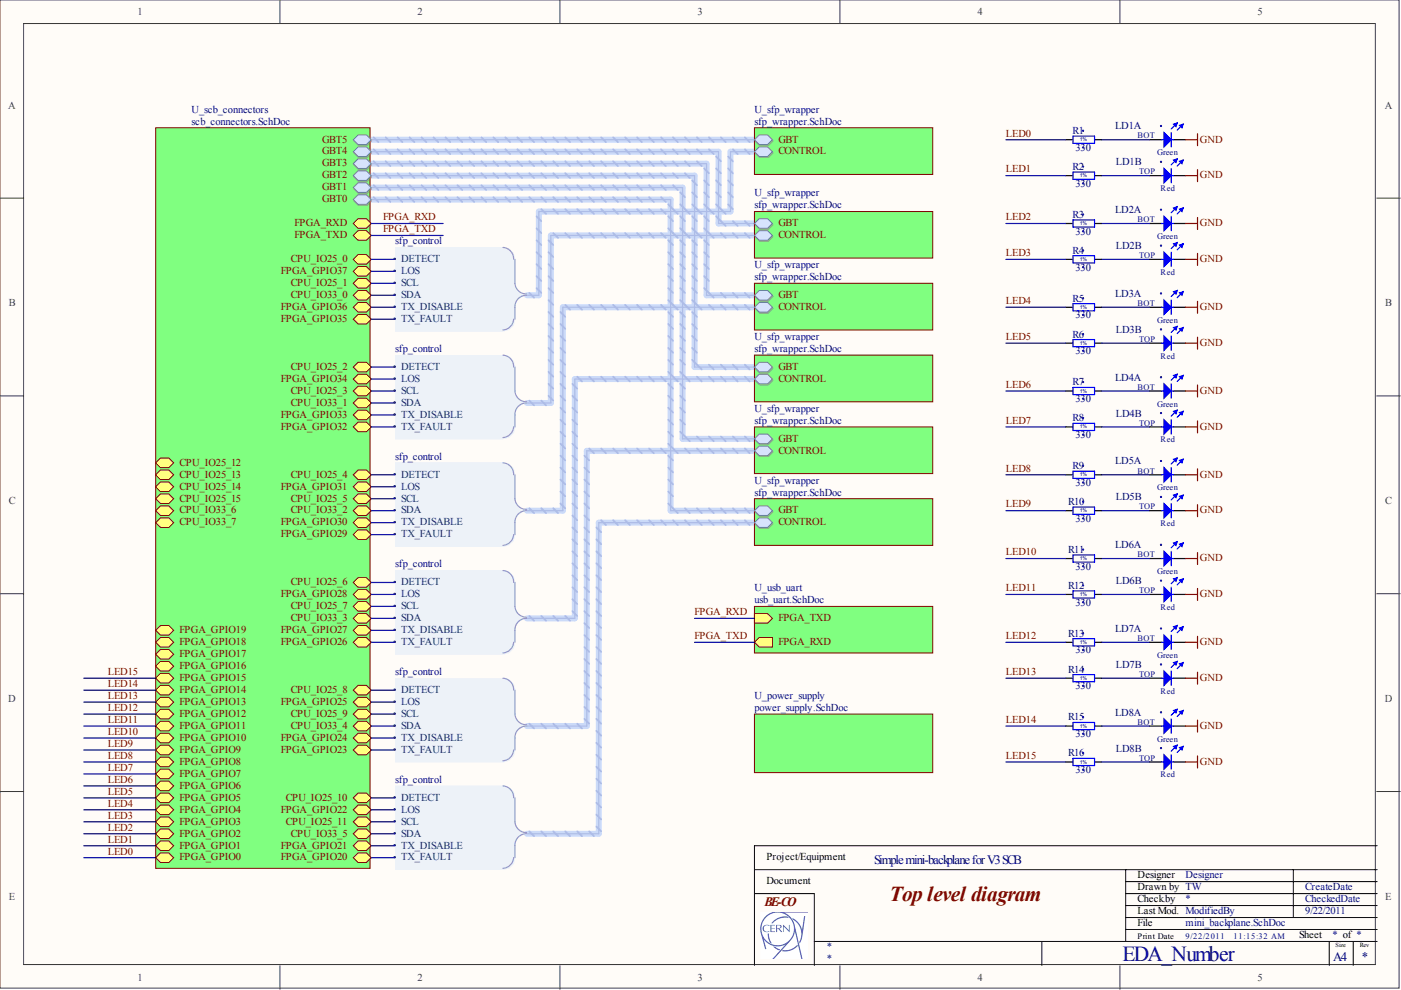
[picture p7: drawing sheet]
# Altium project mini_backplane_simple.PrjPcb
Projet: Simple mini-backplane for V3 SCB; DivGrp: BE-CO
1 sheet, 24 parts. Net scope: hierarchical (ports join the sheet entries above them; power ports are global).
Board file: mini_backplane.PcbDoc

## Sheet mini_backplane.SchDoc: Top level diagram
size 297 x 209 mm; DrawnBy: TW; Engineer: TW

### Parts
LD1  Red/Green  [LED_DIALIGHT_571-0112-100F]  (value not drawn)  (parts A,B of 2)
LD2  Red/Green  [LED_DIALIGHT_571-0112-100F]  (value not drawn)  (parts A,B of 2)
LD3  Red/Green  [LED_DIALIGHT_571-0112-100F]  (value not drawn)  (parts A,B of 2)
LD4  Red/Green  [LED_DIALIGHT_571-0112-100F]  (value not drawn)  (parts A,B of 2)
LD5  Red/Green  [LED_DIALIGHT_571-0112-100F]  (value not drawn)  (parts A,B of 2)
LD6  Red/Green  [LED_DIALIGHT_571-0112-100F]  (value not drawn)  (parts A,B of 2)
LD7  Red/Green  [LED_DIALIGHT_571-0112-100F]  (value not drawn)  (parts A,B of 2)
LD8  Red/Green  [LED_DIALIGHT_571-0112-100F]  (value not drawn)  (parts A,B of 2)
R1  330  [RESC1608X55N]
R2  330  [RESC1608X55N]
R3  330  [RESC1608X55N]
R4  330  [RESC1608X55N]
R5  330  [RESC1608X55N]
R6  330  [RESC1608X55N]
R7  330  [RESC1608X55N]
R8  330  [RESC1608X55N]
R9  330  [RESC1608X55N]
R10  330  [RESC1608X55N]
R11  330  [RESC1608X55N]
R12  330  [RESC1608X55N]
R13  330  [RESC1608X55N]
R14  330  [RESC1608X55N]
R15  330  [RESC1608X55N]
R16  330  [RESC1608X55N]

### Sub-sheets
U_power_supply = power_supply.SchDoc (file not in this document): no entries
U_scb_connectors = scb_connectors.SchDoc (file not in this document): FPGA_GPIO0 (bidir), FPGA_GPIO1 (bidir), FPGA_GPIO2 (bidir), FPGA_GPIO3 (bidir), FPGA_GPIO4 (bidir), FPGA_GPIO5 (bidir), FPGA_GPIO6 (bidir), FPGA_GPIO7 (bidir), FPGA_GPIO8 (bidir), FPGA_GPIO9 (bidir), FPGA_GPIO10 (bidir), FPGA_GPIO11 (bidir), FPGA_GPIO12 (bidir), FPGA_GPIO13 (bidir), FPGA_GPIO14 (bidir), FPGA_GPIO15 (bidir), FPGA_GPIO16 (bidir), FPGA_GPIO17 (bidir), FPGA_GPIO18 (bidir), FPGA_GPIO19 (bidir), FPGA_GPIO20 (bidir), FPGA_GPIO21 (bidir), FPGA_GPIO22 (bidir), FPGA_GPIO23 (bidir), FPGA_GPIO24 (bidir), FPGA_GPIO25 (bidir), FPGA_GPIO26 (bidir), FPGA_GPIO27 (bidir), FPGA_GPIO28 (bidir), FPGA_GPIO29 (bidir), FPGA_GPIO30 (bidir), FPGA_GPIO31 (bidir), FPGA_GPIO32 (bidir), FPGA_GPIO33 (bidir), FPGA_GPIO34 (bidir), FPGA_GPIO35 (bidir), FPGA_GPIO36 (bidir), FPGA_GPIO37 (bidir), GBT1 (harness sfp_gbit), GBT2 (harness sfp_gbit), GBT4 (harness sfp_gbit), GBT5 (harness sfp_gbit), FPGA_RXD (bidir), FPGA_TXD (bidir), GBT0 (harness sfp_gbit), GBT3 (harness sfp_gbit), CPU_IO25_0 (bidir), CPU_IO25_1 (bidir), CPU_IO25_2 (bidir), CPU_IO25_3 (bidir), CPU_IO25_4 (bidir), CPU_IO25_5 (bidir), CPU_IO25_6 (bidir), CPU_IO25_7 (bidir), CPU_IO25_8 (bidir), CPU_IO25_9 (bidir), CPU_IO25_10 (bidir), CPU_IO25_11 (bidir), CPU_IO25_12 (bidir), CPU_IO25_13 (bidir), CPU_IO25_14 (bidir), CPU_IO25_15 (bidir), CPU_IO33_0 (bidir), CPU_IO33_1 (bidir), CPU_IO33_2 (bidir), CPU_IO33_3 (bidir), CPU_IO33_4 (bidir), CPU_IO33_5 (bidir), CPU_IO33_6 (bidir), CPU_IO33_7 (bidir)
U_sfp_wrapper = sfp_wrapper.SchDoc (file not in this document): GBT (harness sfp_gbit), CONTROL (harness sfp_control)
U_sfp_wrapper = sfp_wrapper.SchDoc (file not in this document): GBT (harness sfp_gbit), CONTROL (harness sfp_control)
U_sfp_wrapper = sfp_wrapper.SchDoc (file not in this document): GBT (harness sfp_gbit), CONTROL (harness sfp_control)
U_sfp_wrapper = sfp_wrapper.SchDoc (file not in this document): GBT (harness sfp_gbit), CONTROL (harness sfp_control)
U_sfp_wrapper = sfp_wrapper.SchDoc (file not in this document): GBT (harness sfp_gbit), CONTROL (harness sfp_control)
U_sfp_wrapper = sfp_wrapper.SchDoc (file not in this document): GBT (harness sfp_gbit), CONTROL (harness sfp_control)
U_usb_uart = usb_uart.SchDoc (file not in this document): FPGA_RXD (out), FPGA_TXD (in)

### Harnesses
sfp_control: DETECT, LOS, SCL, SDA, TX_DISABLE, TX_FAULT

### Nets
GND: LD1.1(C) LD1.3(C) LD2.1(C) LD2.3(C) LD3.1(C) LD3.3(C) LD4.1(C) LD4.3(C) LD5.1(C) LD5.3(C) LD6.1(C) LD6.3(C) LD7.1(C) LD7.3(C) LD8.1(C) LD8.3(C)
FPGA_RXD: sheet U_scb_connectors/FPGA_RXD, sheet U_usb_uart/FPGA_TXD
FPGA_TXD: sheet U_scb_connectors/FPGA_TXD, sheet U_usb_uart/FPGA_RXD
LED0: R1.1 ; sheet U_scb_connectors/FPGA_GPIO0
LED1: R2.1 ; sheet U_scb_connectors/FPGA_GPIO1
LED2: R3.1 ; sheet U_scb_connectors/FPGA_GPIO2
LED3: R4.1 ; sheet U_scb_connectors/FPGA_GPIO3
LED4: R5.1 ; sheet U_scb_connectors/FPGA_GPIO4
LED5: R6.1 ; sheet U_scb_connectors/FPGA_GPIO5
LED6: R7.1 ; sheet U_scb_connectors/FPGA_GPIO6
LED7: R8.1 ; sheet U_scb_connectors/FPGA_GPIO7
LED8: R9.1 ; sheet U_scb_connectors/FPGA_GPIO8
LED9: R10.1 ; sheet U_scb_connectors/FPGA_GPIO9
LED10: R11.1 ; sheet U_scb_connectors/FPGA_GPIO10
LED11: R12.1 ; sheet U_scb_connectors/FPGA_GPIO11
LED12: R13.1 ; sheet U_scb_connectors/FPGA_GPIO12
LED13: R14.1 ; sheet U_scb_connectors/FPGA_GPIO13
LED14: R15.1 ; sheet U_scb_connectors/FPGA_GPIO14
LED15: R16.1 ; sheet U_scb_connectors/FPGA_GPIO15
NetLD1_2: LD1.2(A) R1.2
NetLD1_4: LD1.4(A) R2.2
NetLD2_2: LD2.2(A) R3.2
NetLD2_4: LD2.4(A) R4.2
NetLD3_2: LD3.2(A) R5.2
NetLD3_4: LD3.4(A) R6.2
NetLD4_2: LD4.2(A) R7.2
NetLD4_4: LD4.4(A) R8.2
NetLD5_2: LD5.2(A) R9.2
NetLD5_4: LD5.4(A) R10.2
NetLD6_2: LD6.2(A) R11.2
NetLD6_4: LD6.4(A) R12.2
NetLD7_2: LD7.2(A) R13.2
NetLD7_4: LD7.4(A) R14.2
NetLD8_2: LD8.2(A) R15.2
NetLD8_4: LD8.4(A) R16.2
(unnamed): sheet U_scb_connectors/FPGA_GPIO20, sheet U_sfp_wrapper/CONTROL.TX_FAULT
(unnamed): sheet U_scb_connectors/FPGA_GPIO21, sheet U_sfp_wrapper/CONTROL.TX_DISABLE  [a separate net that carries the same name]
(unnamed): sheet U_scb_connectors/FPGA_GPIO22, sheet U_sfp_wrapper/CONTROL.LOS  [a separate net that carries the same name]
(unnamed): sheet U_scb_connectors/FPGA_GPIO23, sheet U_sfp_wrapper/CONTROL.TX_FAULT  [a separate net that carries the same name]
(unnamed): sheet U_scb_connectors/FPGA_GPIO24, sheet U_sfp_wrapper/CONTROL.TX_DISABLE  [a separate net that carries the same name]
(unnamed): sheet U_scb_connectors/FPGA_GPIO25, sheet U_sfp_wrapper/CONTROL.LOS  [a separate net that carries the same name]
(unnamed): sheet U_scb_connectors/FPGA_GPIO26, sheet U_sfp_wrapper/CONTROL.TX_FAULT  [a separate net that carries the same name]
(unnamed): sheet U_scb_connectors/FPGA_GPIO27, sheet U_sfp_wrapper/CONTROL.TX_DISABLE  [a separate net that carries the same name]
(unnamed): sheet U_scb_connectors/FPGA_GPIO28, sheet U_sfp_wrapper/CONTROL.LOS  [a separate net that carries the same name]
(unnamed): sheet U_scb_connectors/FPGA_GPIO29, sheet U_sfp_wrapper/CONTROL.TX_FAULT  [a separate net that carries the same name]
(unnamed): sheet U_scb_connectors/FPGA_GPIO30, sheet U_sfp_wrapper/CONTROL.TX_DISABLE  [a separate net that carries the same name]
(unnamed): sheet U_scb_connectors/FPGA_GPIO31, sheet U_sfp_wrapper/CONTROL.LOS  [a separate net that carries the same name]
(unnamed): sheet U_scb_connectors/FPGA_GPIO32, sheet U_sfp_wrapper/CONTROL.TX_FAULT  [a separate net that carries the same name]
(unnamed): sheet U_scb_connectors/FPGA_GPIO33, sheet U_sfp_wrapper/CONTROL.TX_DISABLE  [a separate net that carries the same name]
(unnamed): sheet U_scb_connectors/FPGA_GPIO34, sheet U_sfp_wrapper/CONTROL.LOS  [a separate net that carries the same name]
(unnamed): sheet U_scb_connectors/FPGA_GPIO35, sheet U_sfp_wrapper/CONTROL.TX_FAULT  [a separate net that carries the same name]
(unnamed): sheet U_scb_connectors/FPGA_GPIO36, sheet U_sfp_wrapper/CONTROL.TX_DISABLE  [a separate net that carries the same name]
(unnamed): sheet U_scb_connectors/FPGA_GPIO37, sheet U_sfp_wrapper/CONTROL.LOS  [a separate net that carries the same name]
(unnamed): sheet U_scb_connectors/CPU_IO25_0, sheet U_sfp_wrapper/CONTROL.DETECT  [a separate net that carries the same name]
(unnamed): sheet U_scb_connectors/CPU_IO25_1, sheet U_sfp_wrapper/CONTROL.SCL  [a separate net that carries the same name]
(unnamed): sheet U_scb_connectors/CPU_IO25_2, sheet U_sfp_wrapper/CONTROL.DETECT  [a separate net that carries the same name]
(unnamed): sheet U_scb_connectors/CPU_IO25_3, sheet U_sfp_wrapper/CONTROL.SCL  [a separate net that carries the same name]
(unnamed): sheet U_scb_connectors/CPU_IO25_4, sheet U_sfp_wrapper/CONTROL.DETECT  [a separate net that carries the same name]
(unnamed): sheet U_scb_connectors/CPU_IO25_5, sheet U_sfp_wrapper/CONTROL.SCL  [a separate net that carries the same name]
(unnamed): sheet U_scb_connectors/CPU_IO25_6, sheet U_sfp_wrapper/CONTROL.DETECT  [a separate net that carries the same name]
(unnamed): sheet U_scb_connectors/CPU_IO25_7, sheet U_sfp_wrapper/CONTROL.SCL  [a separate net that carries the same name]
(unnamed): sheet U_scb_connectors/CPU_IO25_8, sheet U_sfp_wrapper/CONTROL.DETECT  [a separate net that carries the same name]
(unnamed): sheet U_scb_connectors/CPU_IO25_9, sheet U_sfp_wrapper/CONTROL.SCL  [a separate net that carries the same name]
(unnamed): sheet U_scb_connectors/CPU_IO25_10, sheet U_sfp_wrapper/CONTROL.DETECT  [a separate net that carries the same name]
(unnamed): sheet U_scb_connectors/CPU_IO25_11, sheet U_sfp_wrapper/CONTROL.SCL  [a separate net that carries the same name]
(unnamed): sheet U_scb_connectors/CPU_IO33_0, sheet U_sfp_wrapper/CONTROL.SDA  [a separate net that carries the same name]
(unnamed): sheet U_scb_connectors/CPU_IO33_1, sheet U_sfp_wrapper/CONTROL.SDA  [a separate net that carries the same name]
(unnamed): sheet U_scb_connectors/CPU_IO33_2, sheet U_sfp_wrapper/CONTROL.SDA  [a separate net that carries the same name]
(unnamed): sheet U_scb_connectors/CPU_IO33_3, sheet U_sfp_wrapper/CONTROL.SDA  [a separate net that carries the same name]
(unnamed): sheet U_scb_connectors/CPU_IO33_4, sheet U_sfp_wrapper/CONTROL.SDA  [a separate net that carries the same name]
(unnamed): sheet U_scb_connectors/CPU_IO33_5, sheet U_sfp_wrapper/CONTROL.SDA  [a separate net that carries the same name]

### Buses and harness runs
harness sheet U_scb_connectors/GBT0 = sheet U_sfp_wrapper/GBT
harness sheet U_scb_connectors/GBT1 = sheet U_sfp_wrapper/GBT
harness sheet U_scb_connectors/GBT2 = sheet U_sfp_wrapper/GBT
harness sheet U_scb_connectors/GBT3 = sheet U_sfp_wrapper/GBT
harness sheet U_scb_connectors/GBT4 = sheet U_sfp_wrapper/GBT
harness sheet U_scb_connectors/GBT5 = sheet U_sfp_wrapper/GBT
